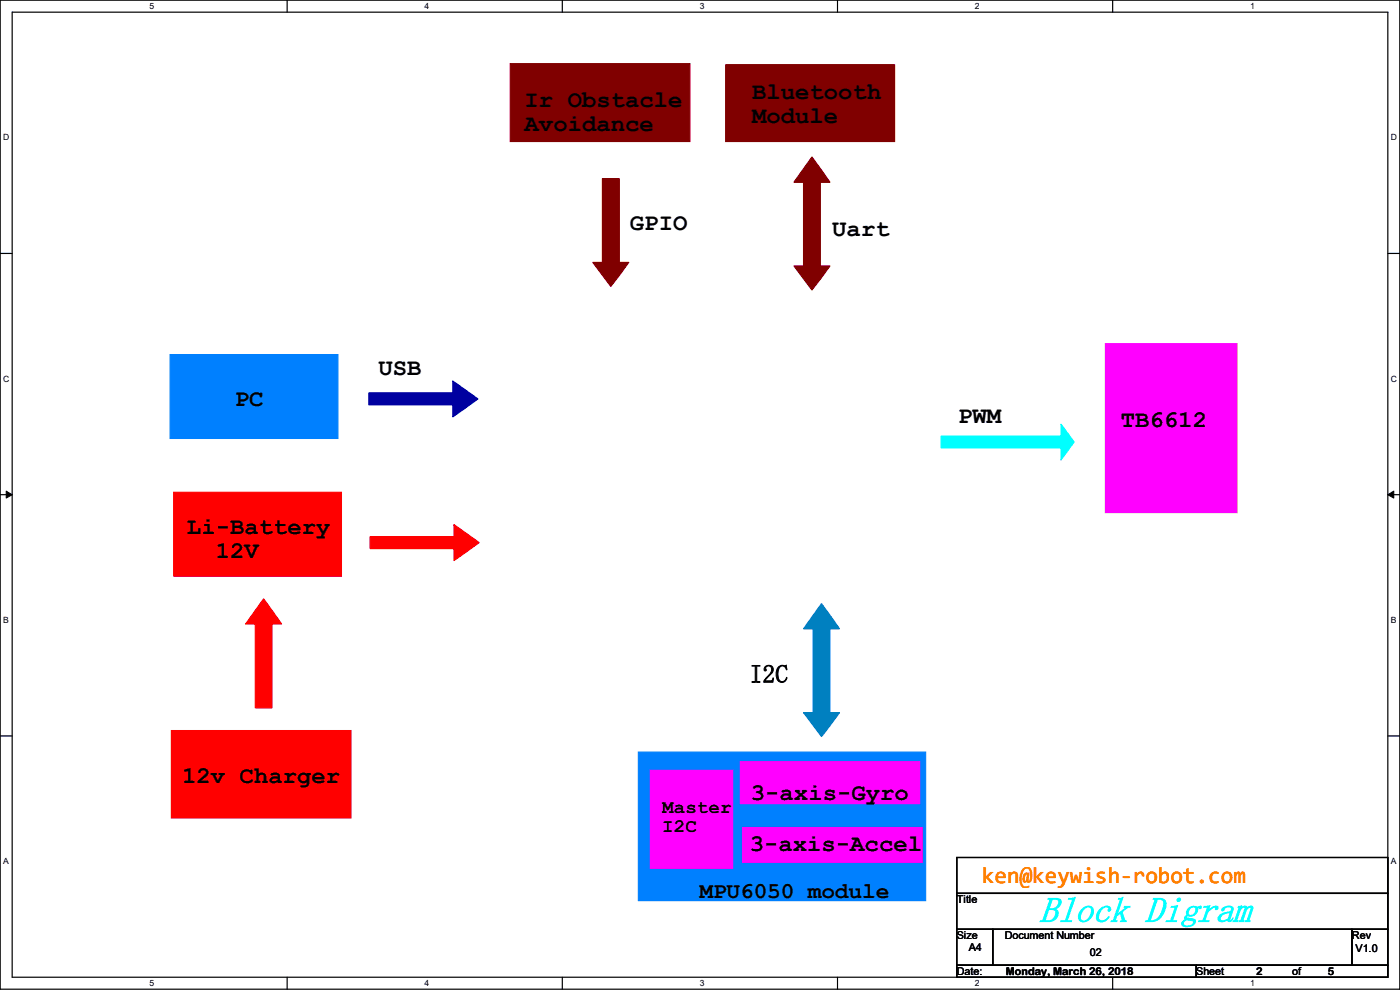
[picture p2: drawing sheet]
<svg xmlns="http://www.w3.org/2000/svg" width="297mm" height="210mm" viewBox="0 0 297 210" stroke-linecap="round" stroke-linejoin="round" font-family="sans-serif">
<path d="M0 0h297v209.8h-297zM2.6 2.6h291.8v204.7h-291.8z" fill="none" stroke="#000" stroke-width=".25"/>
<g fill="#fff">
<path d="M31.7 .3h1v2h-1z"/>
<path d="M31.7 207.6h1v1.9h-1z"/>
</g>
<path d="M60.9 0v2.6M60.9 207.3v2.5" fill="none" stroke="#000" stroke-width=".25"/>
<g fill="#fff">
<path d="M90.1 .3h1v2h-1z"/>
<path d="M90.1 207.6h1v1.9h-1z"/>
</g>
<path d="M119.3 0v2.6M119.3 207.3v2.5" fill="none" stroke="#000" stroke-width=".25"/>
<g fill="#fff">
<path d="M148.5 .3h.9v2h-.9z"/>
<path d="M148.5 207.6h.9v1.9h-.9z"/>
</g>
<path d="M177.7 0v2.6M177.7 207.3v2.5" fill="none" stroke="#000" stroke-width=".25"/>
<g fill="#fff">
<path d="M206.8 .3h1v2h-1z"/>
<path d="M206.8 207.6h1v1.9h-1z"/>
</g>
<path d="M236.1 0v2.6M236.1 207.3v2.5" fill="none" stroke="#000" stroke-width=".25"/>
<g fill="#fff">
<path d="M265.2 .3h1v2h-1z"/>
<path d="M265.2 207.6h1v1.9h-1z"/>
<path d="M.7 28.2h1.2v1.9h-1.2z"/>
<path d="M295.1 28.2h1.2v1.9h-1.2z"/>
<path d="M.7 79.3h1.2v2h-1.2z"/>
<path d="M295.1 79.3h1.2v2h-1.2z"/>
</g>
<path d="M0 53.8h2.6M294.4 53.8h2.6" fill="none" stroke="#000" stroke-width=".25"/>
<g fill="#fff">
<path d="M.7 130.5h1.2v2h-1.2z"/>
<path d="M295.1 130.5h1.1v2h-1.1z"/>
</g>
<path d="M0 104.9h2.6M294.4 104.9h2.6" fill="none" stroke="#000" stroke-width=".25"/>
<path d="M1.3 104.2l1.3 .7-1.3 .8zM294.4 104.9l1.3-.7v1.5z" fill="#000" stroke="#000" stroke-width=".21"/>
<g fill="#fff">
<path d="M.7 181.7h1.2v2h-1.2z"/>
<path d="M295.1 181.7h1.1v2h-1.1z"/>
</g>
<path d="M0 156.1h2.6M294.4 156.1h2.6M203 181.9h91.4v7.6h-91.4zM203 189.5h91.4v7.6h-91.4zM203 197.1h7.6v7.7h-7.6zM210.6 197.1h76.2v7.7h-76.2zM286.8 197.1h7.6v7.7h-7.6zM203 204.8h50.8v2.5h-50.8zM253.8 204.8h40.6v2.5h-40.6z" fill="none" stroke="#000" stroke-width=".25"/>
<g fill="#f00" stroke="#f00" stroke-width=".25">
<path d="M36.4 155h38.1v18.5h-38.1z" fill-rule="evenodd"/>
<path d="M36.9 104.4h35.5v17.8h-35.5z" fill-rule="evenodd"/>
<path d="M78.5 113.8h17.8v-2.5l5.3 3.8-5.3 3.8v-2.5h-17.8z" fill-rule="evenodd"/>
<path d="M55.9 127l3.8 5.4h-2v17.8h-3.6v-17.8h-2z" fill-rule="evenodd"/>
</g>
<g fill="#f0f" stroke="#f0f" stroke-width=".25">
<path d="M234.5 72.9h27.9v35.9h-27.9z" fill-rule="evenodd"/>
<path d="M157 161.6h38.1v8.9h-38.1z" fill-rule="evenodd"/>
<path d="M157.5 175.6h38.1v7.3h-38.1z" fill-rule="evenodd"/>
<path d="M138 163.4h17.5v20.8h-17.5z" fill-rule="evenodd"/>
</g>
<g fill="#800000" stroke="#800000" stroke-width=".25">
<path d="M154 13.8h35.8v16.2h-35.8z" fill-rule="evenodd"/>
<path d="M172.3 33.3l3.8 5.4h-2.1v17.7h2.1l-3.8 5.1-3.9-5.1h2.1v-17.7h-2.1z" fill-rule="evenodd"/>
<path d="M108.2 13.5h38.1v16.5h-38.1z" fill-rule="evenodd"/>
<path d="M127.8 37.9h3.6v17.8h2l-3.8 5-3.8-5h2z" fill-rule="evenodd"/>
</g>
<path d="M174.3 128.1l3.8 5.3h-2v17.8h2l-3.8 5.1-3.8-5.1h2v-17.8h-2z" fill-rule="evenodd" fill="#0080c0" stroke="#0080c0" stroke-width=".25"/>
<g fill="#0080ff" stroke="#0080ff" stroke-width=".25">
<path d="M135.4 159.6h61v31.5h-61z" fill-rule="evenodd"/>
<path d="M36.1 75.2h35.6v17.8h-35.6z" fill-rule="evenodd"/>
</g>
<path d="M199.7 92.5h25.4v-2.5l2.8 3.8-2.8 3.8v-2.6h-25.4z" fill-rule="evenodd" fill="#0ff" stroke="#0ff" stroke-width=".25"/>
<path d="M78.3 83.4h17.8v-2.6l5.3 3.8-5.3 3.8v-2.5h-17.8z" fill-rule="evenodd" fill="#0000a0" stroke="#0000a0" stroke-width=".25"/>
<text font-size="7.8" fill="#0ff" x="220.5" y="195.6">Block Digram</text>
<text font-size="5.3" x="159" y="144.8">I2C</text>
<g font-size="5.1">
<text x="111.3" y="22.6">Ir Obstacle</text>
<text x="159.6" y="21.1">Bluetooth</text>
<text x="111.3" y="27.7">Avoidance</text>
<text x="159.6" y="26.2">Module</text>
<text x="133.6" y="48.8">GPIO</text>
<text x="176.6" y="50">Uart</text>
<text x="80.3" y="79.5">USB</text>
<text x="49.8" y="86.1">PC</text>
<text x="203.2" y="89.7">PWM</text>
<text x="237.8" y="90.7">TB6612</text>
<text x="39.7" y="113.3">Li-Battery</text>
<text x="45.8" y="118.4">12V</text>
<text x="38.7" y="166.1">12v Charger</text>
<text x="159.3" y="169.7">3-axis-Gyro</text>
<text x="159" y="180.6">3-axis-Accel</text>
</g>
<text font-size="4.8" x="148.4" y="190.5">MPU6050 module</text>
<text font-size="4.8" fill="#ff8000" x="208.3" y="187.4">ken@keywish-robot.com</text>
<g font-size="4.1">
<text x="140.5" y="172.4">Master</text>
<text x="140.5" y="176.4">I2C</text>
</g>
<g font-size="2.3">
<text x="203" y="191.6">Title</text>
<text x="203" y="199.2">Size</text>
<text x="205.5" y="201.8">A4</text>
<text x="213.1" y="199.2">Document Number</text>
<text x="231.2" y="202.8">02</text>
<text x="286.8" y="199.2">Rev</text>
<text x="287.6" y="202">V1.0</text>
<text x="203" y="206.8">Date:</text>
<text x="213.4" y="206.9">Monday, March 26, 2018</text>
<text x="253.8" y="206.8">Sheet</text>
<text x="266.5" y="206.9">2</text>
<text x="274.1" y="206.8">of</text>
<text x="281.7" y="206.9">5</text>
</g>
<g font-size="1.8">
<text x="31.7" y="1.9">5</text>
<text x="90.1" y="1.9">4</text>
<text x="148.5" y="1.9">3</text>
<text x="206.8" y="1.9">2</text>
<text x="265.2" y="1.9">1</text>
<text x=".7" y="29.8">D</text>
<text x="295.1" y="29.8">D</text>
<text x=".7" y="80.9">C</text>
<text x="295.1" y="80.9">C</text>
<text x=".7" y="132.1">B</text>
<text x="295.1" y="132.1">B</text>
<text x=".7" y="183.3">A</text>
<text x="295.1" y="183.3">A</text>
<text x="31.7" y="209.2">5</text>
<text x="90.1" y="209.2">4</text>
<text x="148.5" y="209.2">3</text>
<text x="206.8" y="209.2">2</text>
<text x="265.2" y="209.2">1</text>
</g>
</svg>
